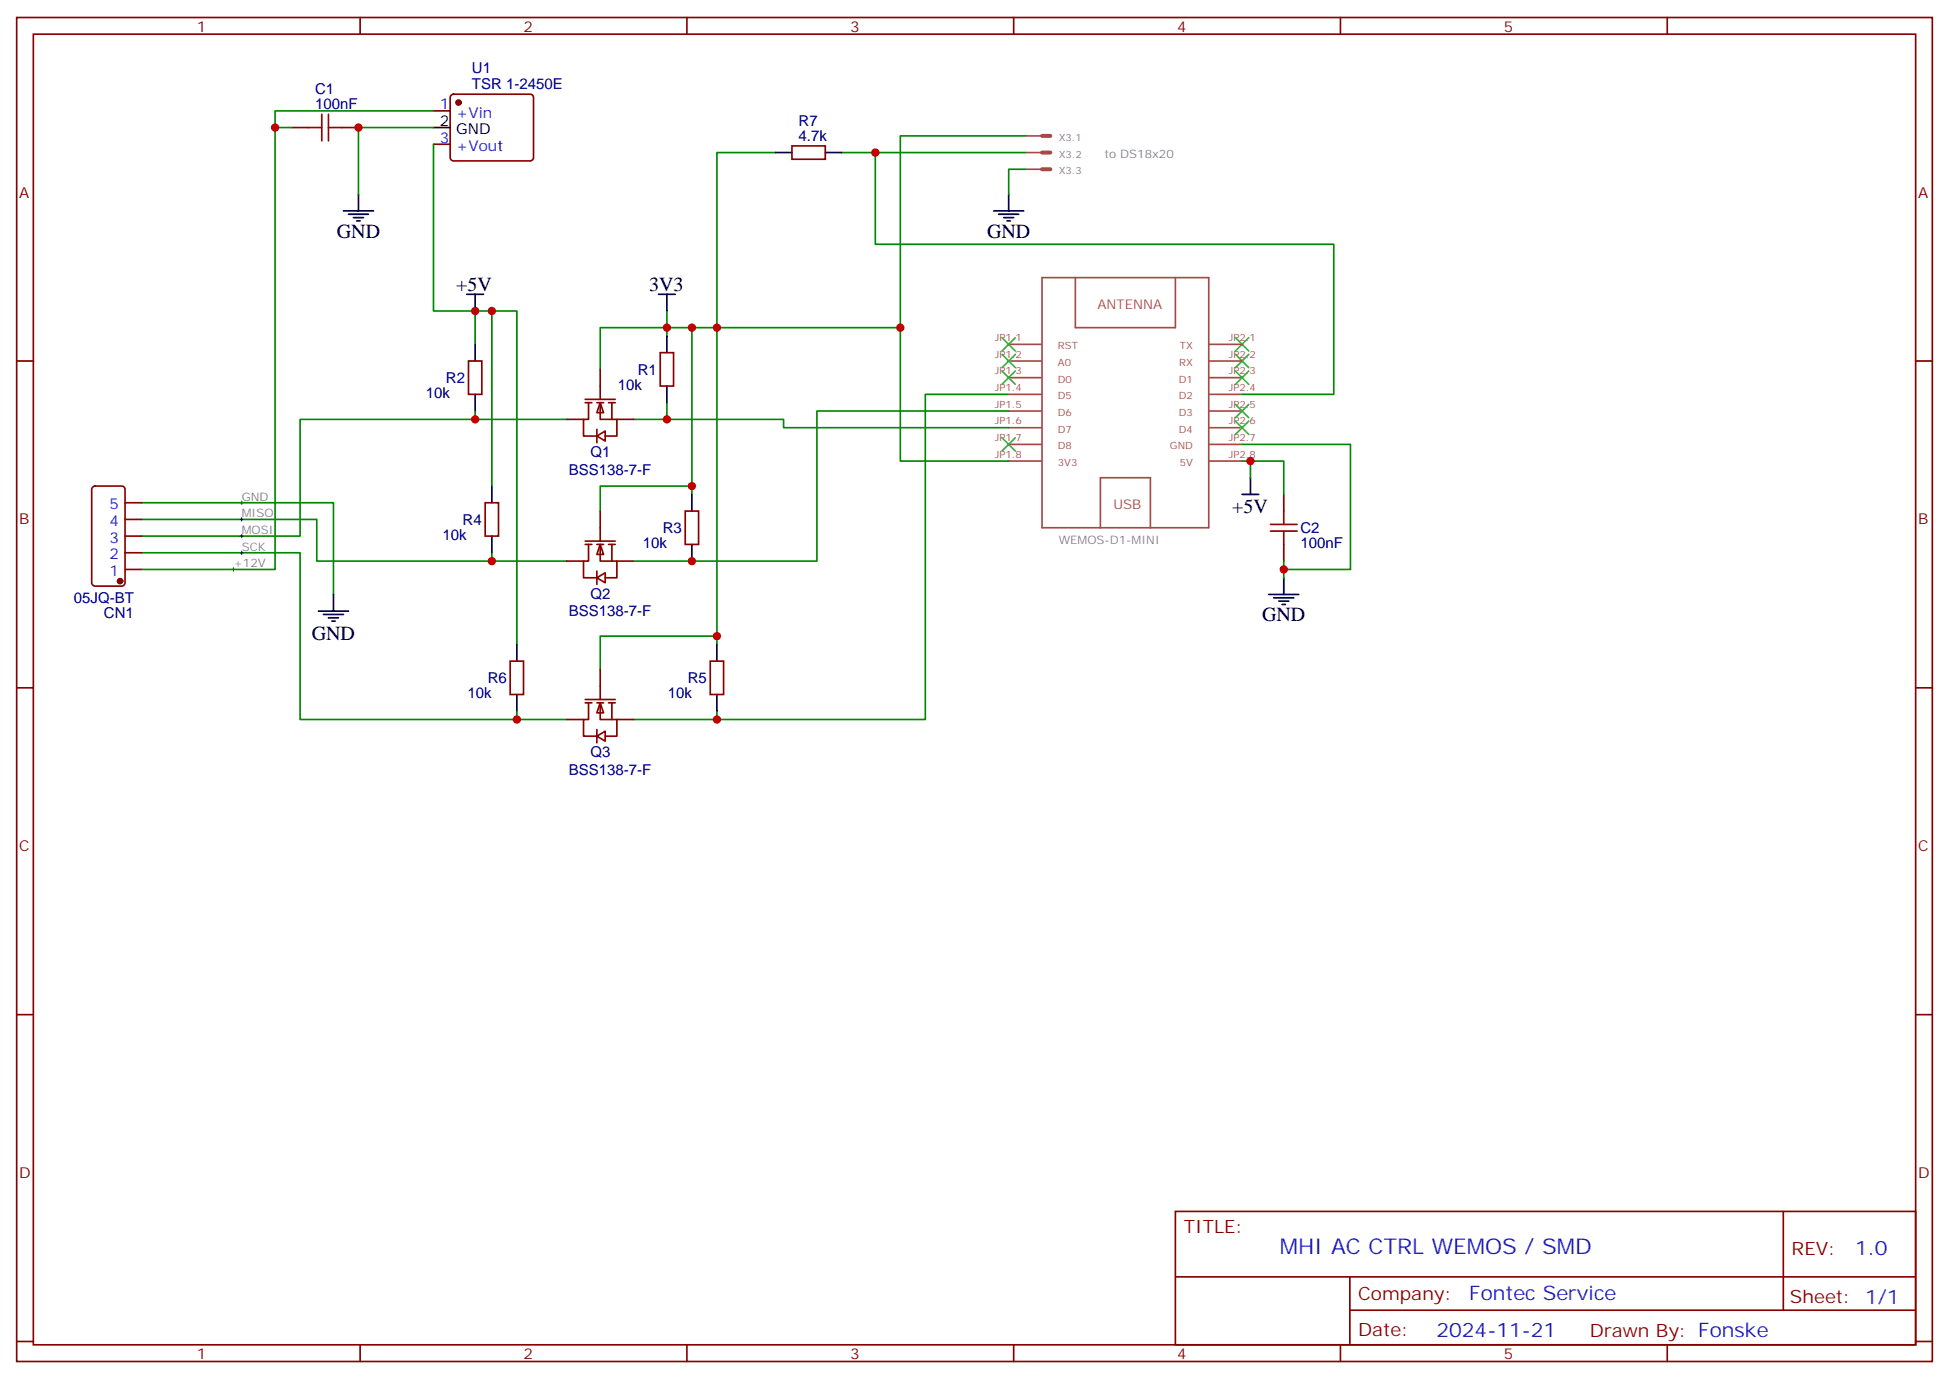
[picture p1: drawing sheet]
<svg xmlns="http://www.w3.org/2000/svg" width="412mm" height="292mm" viewBox="0 0 412 292" stroke-linecap="round" stroke-linejoin="round" font-family="sans-serif">
<g fill="none" stroke="#870000" stroke-width=".35">
<path d="M3.5 3.7h405.4v284.3h-405.4zM7.1 7.2h398.2v277.3h-398.2zM76.2 3.7v3.5M145.3 3.7v3.5M214.5 3.7v3.5M283.6 3.7v3.5M352.8 3.7v3.5M3.5 76.4h3.6M405.3 76.4h3.6M107.9 139.9h2.9v7h-2.9zM150.3 139.9h2.8v7h-2.8zM3.5 145.5h3.6"/>
<path d="M405.3 145.5h3.6M3.5 214.7h3.6M405.3 214.7h3.6M248.7 256.3h156.6v28.2h-156.6zM377.3 256.3v20.9M248.7 270.1h156.5M285.6 277.2h119.6M285.6 270.1v14.2M3.5 283.8h3.6M76.2 284.5v3.5M145.3 284.5v3.5M214.5 284.5v3.5"/>
<path d="M283.6 284.5v3.5M352.8 284.5v3.5M405.3 283.8h3.6"/>
</g>
<path d="M50.8 106.4h.7M51.2 106v.7" fill="none" stroke="#000" stroke-width=".21"/>
<g fill="none" stroke="#008700" stroke-width=".35">
<path d="M100.5 72.8v-7h3.6v37M104.1 65.8h5.3v70.5M141.1 69.3h5.3M100.5 88.7h-37v24.7h-33.5M100.5 87v1.7h19.4M30 116.9h33.5v35.3h45.9M30 109.9h37v8.8h37.1M30 106.4h40.6v19.4M104.1 116.9v1.8h15.8M146.4 102.8v-33.5h5.3v67M146.4 104.6v-1.8h-19.4v5.3M151.7 134.6h-24.7v7"/>
<path d="M109.4 150.5v1.7h10.5M151.7 150.5v1.7h-17.6"/>
</g>
<path d="M109.4 136.3v3.6M151.7 136.3v3.6M109.4 146.9v3.6M151.7 146.9v3.6" fill="none" stroke="#000" stroke-width=".35"/>
<g fill="#fff" stroke="#870000" stroke-width=".35">
<path d="M127 148.7l.7 2.1h-1.4z"/>
<path d="M126.3 155.8l1.8-1.1v2.1z"/>
</g>
<path d="M119.9 152.2h3.6M123.8 148h6.4M123.8 148.7h1.4M124.5 148.7v3.5h-1v3.6h2.8M126.3 154.3v2.9M126.3 148.7h1.4M127 148.7v3.5h3.5v3.6h-2.4M127 141.6v6.4M128.8 148.7h1.4M129.5 148.7v3.5M130.5 152.2h3.6" fill="none" stroke="#870000" stroke-width=".35"/>
<g fill="#fff" stroke="#870000" stroke-width=".35">
<path d="M127 115.2l.7 2.1h-1.4z"/>
<path d="M126.3 122.2l1.8-1v2.1z"/>
</g>
<g fill="none" stroke="#870000" stroke-width=".35">
<path d="M99.1 76.4h2.9v7h-2.9zM139.7 74.6h2.8v7.1h-2.8zM19.6 103l.5-.2h5.7a.71 .71 0 0 1 .7 .7v19.8a.76 .76 0 0 1-.7 .7h-5.7a.76 .76 0 0 1-.7-.7v-19.8zM26.5 116.9h3.5M26.5 113.4h3.5M26.5 109.9h3.5M26.5 106.4h3.5M102.7 106.4h2.8v7h-2.8zM119.9 118.7h3.6M123.8 114.5h6.4M123.8 115.2h1.4M124.5 115.2v3.5h-1v3.5h2.8"/>
<path d="M126.3 115.2h1.4M127 115.2v3.5h3.5v3.5h-2.4M127 108.1v6.4M128.8 115.2h1.4M129.5 115.2v3.5M130.5 118.7h3.6M145 108.1h2.8v7.1h-2.8zM26.5 120.5h3.5M126.3 120.8v2.8"/>
</g>
<g fill="none" stroke="#000" stroke-width=".35">
<path d="M98.8 62.3h3.5M100.5 62.3v3.5M100.5 72.8v3.6M139.3 62.3h3.6M141.1 62.3v3.5M141.1 71.1v3.5M100.5 83.4v3.6M141.1 81.7v3.5M104.1 102.8v3.6M104.1 113.4v3.5M146.4 104.6v3.5M146.4 115.2v3.5"/>
<path d="M67.4 129.3h6.3M68.4 130h4.3M69.5 130.7h2.1M70.2 131.4h.7M70.6 125.8v3.5"/>
</g>
<circle cx="25.4" cy="122.9" r=".53" fill="#870000" stroke="#870000" stroke-width=".35"/>
<path d="M141.1 69.3h-14.1v8.8M141.1 65.8v5.3M141.1 85.2v3.5h-7" fill="none" stroke="#008700" stroke-width=".35"/>
<g fill="#fff" stroke="#870000" stroke-width=".35">
<path d="M127 85.2l.7 2.1h-1.4z"/>
<path d="M126.3 92.3l1.8-1.1v2.1z"/>
</g>
<g fill="none" stroke="#870000" stroke-width=".35">
<path d="M61.7 27h3.6M72.3 27h3.5M91.7 23.5h3.5M91.7 30.5h3.5M95.5 20.1l.5-.2h16.2a.71 .71 0 0 1 .7 .7v12.7a.76 .76 0 0 1-.7 .7h-16.2a.76 .76 0 0 1-.8-.7v-12.7zM167.6 30.9h7v2.8h-7zM127 78.1v6.4M119.9 88.7h3.6M123.8 84.5h6.4M123.8 85.2h1.4M124.5 85.2v3.5h-1v3.6h2.8M126.3 90.8v2.9"/>
<path d="M126.3 85.2h1.4M127 85.2v3.5h3.5v3.6h-2.4M128.8 85.2h1.4M129.5 85.2v3.5M130.5 88.7h3.6M271.6 104.6v3.5M271.6 115.2v3.5"/>
</g>
<path d="M50.8 109.9h.7M50.8 113.4h.7M50.8 116.9h.7M51.2 109.5v.7M51.2 113.1v.7M51.2 116.6v.7M49 120.5h.7M49.4 120.1v.7" fill="none" stroke="#000" stroke-width=".21"/>
<g fill="none" stroke="#000" stroke-width=".35">
<path d="M91.7 27h3.5M164 32.3h3.6M174.6 32.3h3.6M72.7 44.6h6.3M73.7 45.3h4.3M74.8 46h2.1M75.5 46.7h.7M75.8 41.1v3.5M210.3 44.6h6.3M211.3 45.3h4.2M212.4 46h2.1M213.1 46.7h.7"/>
<path d="M213.4 41.1v3.5M262.8 104.6h3.5M264.6 101.1v3.5M268.5 125.8h6.3M269.5 126.5h4.3M270.6 127.2h2.1M271.3 127.9h.7M271.6 122.2v3.6"/>
</g>
<circle cx="97" cy="21.7" r=".53" fill="#870000" stroke="#870000" stroke-width=".35"/>
<g fill="none" stroke="#008700" stroke-width=".35">
<path d="M58.2 27h3.5M91.7 23.5h-33.5v97h-28.2M91.7 27h-15.9v14.1M91.7 30.5v35.3h8.8M164 32.3h-12.3v37h38.8M178.2 32.3h38.8M185.2 32.3v19.4h97v31.7h-19.4M217 35.8h-3.6v5.3M217 28.8h-26.5v68.7h22.9M141.1 88.7h24.7v1.8h47.6M213.4 83.4h-17.6v68.8h-44.1M213.4 87h-40.5v31.7h-38.8"/>
<path d="M262.8 97.5h8.8v7.1M262.8 94h23v26.5h-14.2v-1.8M264.6 97.5v3.6M271.6 120.5v1.7"/>
</g>
<path d="M65.3 27h2.8M68.1 24.2v5.6M69.5 27h2.8M69.5 24.2v5.6M268.8 110.9h5.7M268.8 112.4h5.7M271.6 108.1v2.8M271.6 112.4v2.8" fill="none" stroke="#a10000" stroke-width=".35"/>
<path d="M220.5 35.8h1.7M220.5 32.3h1.7M220.5 28.8h1.7" fill="none" stroke="#a64a4a" stroke-width=".85"/>
<g fill="none" stroke="#a64a4a" stroke-width=".35">
<path d="M217 35.8h3.4M217 32.3h3.4M217 28.8h3.4M220.5 58.7h35.3v53h-35.3zM227.5 58.7v10.6h21.2v-10.6M213.4 72.8h7M213.4 76.4h7M213.4 79.9h7M255.9 72.8h6.9M255.9 76.4h6.9M255.9 79.9h6.9M213.4 83.4h7"/>
<path d="M213.4 87h7M213.4 90.5h7M213.4 94h7M213.4 97.5h7M255.9 83.4h6.9M255.9 87h6.9M255.9 90.5h6.9M255.9 94h6.9M255.9 97.5h6.9M232.8 111.7v-10.6h10.6v10.6"/>
</g>
<g fill="none" stroke="#3c3" stroke-width=".35">
<path d="M212 71.4l2.8 2.9M212 75l2.8 2.8M212 78.5l2.8 2.8M214.8 71.4l-2.8 2.9M214.8 75l-2.8 2.8M214.8 78.5l-2.8 2.8M261.4 71.4l2.8 2.9M261.4 75l2.8 2.8M261.4 78.5l2.8 2.8M264.2 71.4l-2.8 2.9M264.2 75l-2.8 2.8M264.2 78.5l-2.8 2.8"/>
<path d="M212 92.6l2.8 2.8M214.8 92.6l-2.8 2.8M261.4 85.5l2.8 2.9M261.4 89.1l2.8 2.8M264.2 85.5l-2.8 2.9M264.2 89.1l-2.8 2.8"/>
</g>
<g fill="#c00">
<circle cx="109.4" cy="152.2" r=".88"/>
<circle cx="104.1" cy="118.7" r=".88"/>
<circle cx="100.5" cy="88.7" r=".88"/>
<circle cx="104.1" cy="65.8" r=".88"/>
<circle cx="151.7" cy="134.6" r=".88"/>
<circle cx="146.4" cy="69.3" r=".88"/>
<circle cx="146.4" cy="102.8" r=".88"/>
<circle cx="100.5" cy="65.8" r=".88"/>
<circle cx="141.1" cy="69.3" r=".88"/>
<circle cx="151.7" cy="69.3" r=".88"/>
<circle cx="75.8" cy="27" r=".88"/>
<circle cx="58.2" cy="27" r=".88"/>
<circle cx="151.7" cy="152.2" r=".88"/>
<circle cx="185.2" cy="32.3" r=".88"/>
<circle cx="271.6" cy="120.5" r=".88"/>
<circle cx="146.4" cy="118.7" r=".88"/>
<circle cx="141.1" cy="88.7" r=".88"/>
<circle cx="190.5" cy="69.3" r=".88"/>
<circle cx="264.6" cy="97.5" r=".88"/>
</g>
<text font-size="4.6" fill="#00f" x="270.8" y="265.3">MHI AC CTRL WEMOS / SMD</text>
<g font-size="4.2">
<text x="71.3" y="50.3">GND</text>
<text x="208.8" y="50.3">GND</text>
<text x="96.5" y="61.6">+5V</text>
<text x="137.4" y="61.6">3V3</text>
<text x="260.7" y="108.6">+5V</text>
<text x="267.1" y="131.4">GND</text>
<text x="66" y="135.4">GND</text>
</g>
<g font-size="4.2" fill="#00f">
<text x="392.5" y="265.6">1.0</text>
<text x="310.9" y="275.1">Fontec Service</text>
<text x="304" y="282.9">2024-11-21</text>
</g>
<g font-size="3.9" fill="#800">
<text x="250.5" y="260.9">TITLE:</text>
<text x="379.1" y="265.6">REV:</text>
<text x="287.4" y="275.1">Company:</text>
<text x="378.7" y="275.7">Sheet: 1/1</text>
<text x="287.4" y="282.8">Date:</text>
<text x="336.4" y="282.8">Drawn By: Fonske</text>
</g>
<g font-size="3.2" fill="#800">
<text x="41.6" y="6.7">1</text>
<text x="110.8" y="6.7">2</text>
<text x="179.9" y="6.7">3</text>
<text x="249.1" y="6.7">4</text>
<text x="318.2" y="6.7">5</text>
<text x="4.1" y="41.8">A</text>
<text x="405.9" y="41.8">A</text>
<text x="4.1" y="110.9">B</text>
<text x="405.9" y="110.9">B</text>
<text x="4.1" y="180.1">C</text>
<text x="405.9" y="180.1">C</text>
<text x="4.1" y="249.2">D</text>
<text x="405.9" y="249.2">D</text>
<text x="41.6" y="287.5">1</text>
<text x="110.8" y="287.5">2</text>
<text x="179.9" y="287.5">3</text>
<text x="249.1" y="287.5">4</text>
<text x="318.2" y="287.5">5</text>
</g>
<g font-size="3.2" fill="#000080">
<text x="99.8" y="15.5">U1</text>
<text x="66.7" y="23.1">100nF</text>
<text x="66.7" y="19.9">C1</text>
<text x="99.8" y="18.8">TSR 1-2450E</text>
<text x="169" y="29.8">4.7k</text>
<text x="169" y="26.6">R7</text>
<text x="94.4" y="81.1">R2</text>
<text x="130.7" y="82.5">10k</text>
<text x="134.9" y="79.3">R1</text>
<text x="90.1" y="84.2">10k</text>
<text x="120.4" y="100.4">BSS138-7-F</text>
<text x="125" y="96.7">Q1</text>
<text x="97.9" y="111">R4</text>
<text x="140.2" y="112.8">R3</text>
<text x="275.2" y="112.7">C2</text>
<text x="93.7" y="114.2">10k</text>
<text x="136" y="116">10k</text>
<text x="275.2" y="115.9">100nF</text>
<text x="15.6" y="127.5">05JQ-BT</text>
<text x="22" y="130.8">CN1</text>
<text x="120.4" y="130.4">BSS138-7-F</text>
<text x="125" y="126.6">Q2</text>
<text x="99" y="147.7">10k</text>
<text x="103.2" y="144.6">R6</text>
<text x="141.3" y="147.7">10k</text>
<text x="145.5" y="144.6">R5</text>
<text x="125" y="160.2">Q3</text>
<text x="120.4" y="163.9">BSS138-7-F</text>
</g>
<g font-size="3.2" fill="#00f">
<text x="93.1" y="23.1">1</text>
<text x="96.6" y="24.9">+Vin</text>
<text x="93.1" y="30.2">3</text>
<text x="96.6" y="31.9">+Vout</text>
<text x="23.1" y="107.8">5</text>
<text x="23.1" y="111.3">4</text>
<text x="23.1" y="118.4">2</text>
<text x="23.1" y="114.8">3</text>
<text x="23.1" y="121.9">1</text>
</g>
<g font-size="3.2">
<text x="93.1" y="26.6">2</text>
<text x="96.6" y="28.4">GND</text>
</g>
<g font-size="2.8" fill="#a54b4b">
<text x="232.2" y="65.4">ANTENNA</text>
<text x="235.6" y="107.8">USB</text>
</g>
<g font-size="2.5" fill="#838383">
<text x="233.7" y="33.4">to DS18x20</text>
<text x="51.2" y="105.9">GND</text>
<text x="51.2" y="109.4">MISO</text>
<text x="51.2" y="113">MOSI</text>
<text x="51.2" y="116.5">SCK</text>
<text x="224" y="115.2">WEMOS-D1-MINI</text>
<text x="49.4" y="120">+12V</text>
</g>
<g font-size="2.1" fill="#838383">
<text x="224" y="29.8">X3.1</text>
<text x="224" y="33.3">X3.2</text>
<text x="224" y="36.9">X3.3</text>
</g>
<g font-size="2.1" fill="#a54b4b">
<text x="210.5" y="72.2">JP1.1</text>
<text x="210.5" y="75.7">JP1.2</text>
<text x="223.8" y="73.9">RST</text>
<text x="223.8" y="77.4">A0</text>
<text x="249.5" y="77.4">RX</text>
<text x="249.7" y="73.9">TX</text>
<text x="260" y="72.2">JP2.1</text>
<text x="260" y="75.7">JP2.2</text>
<text x="210.5" y="79.2">JP1.3</text>
<text x="210.5" y="82.7">JP1.4</text>
<text x="223.8" y="80.9">D0</text>
<text x="249.4" y="80.9">D1</text>
<text x="260" y="79.2">JP2.3</text>
<text x="260" y="82.7">JP2.4</text>
<text x="210.5" y="86.3">JP1.5</text>
<text x="210.5" y="89.8">JP1.6</text>
<text x="223.8" y="84.5">D5</text>
<text x="223.8" y="88">D6</text>
<text x="249.4" y="84.5">D2</text>
<text x="249.4" y="88">D3</text>
<text x="260" y="86.3">JP2.5</text>
<text x="260" y="89.8">JP2.6</text>
<text x="210.5" y="93.3">JP1.7</text>
<text x="223.8" y="91.5">D7</text>
<text x="223.8" y="95.1">D8</text>
<text x="247.5" y="95.1">GND</text>
<text x="249.4" y="91.5">D4</text>
<text x="260" y="93.3">JP2.7</text>
<text x="210.5" y="96.8">JP1.8</text>
<text x="223.8" y="98.6">3V3</text>
<text x="249.6" y="98.6">5V</text>
<text x="260" y="96.8">JP2.8</text>
</g>
</svg>
